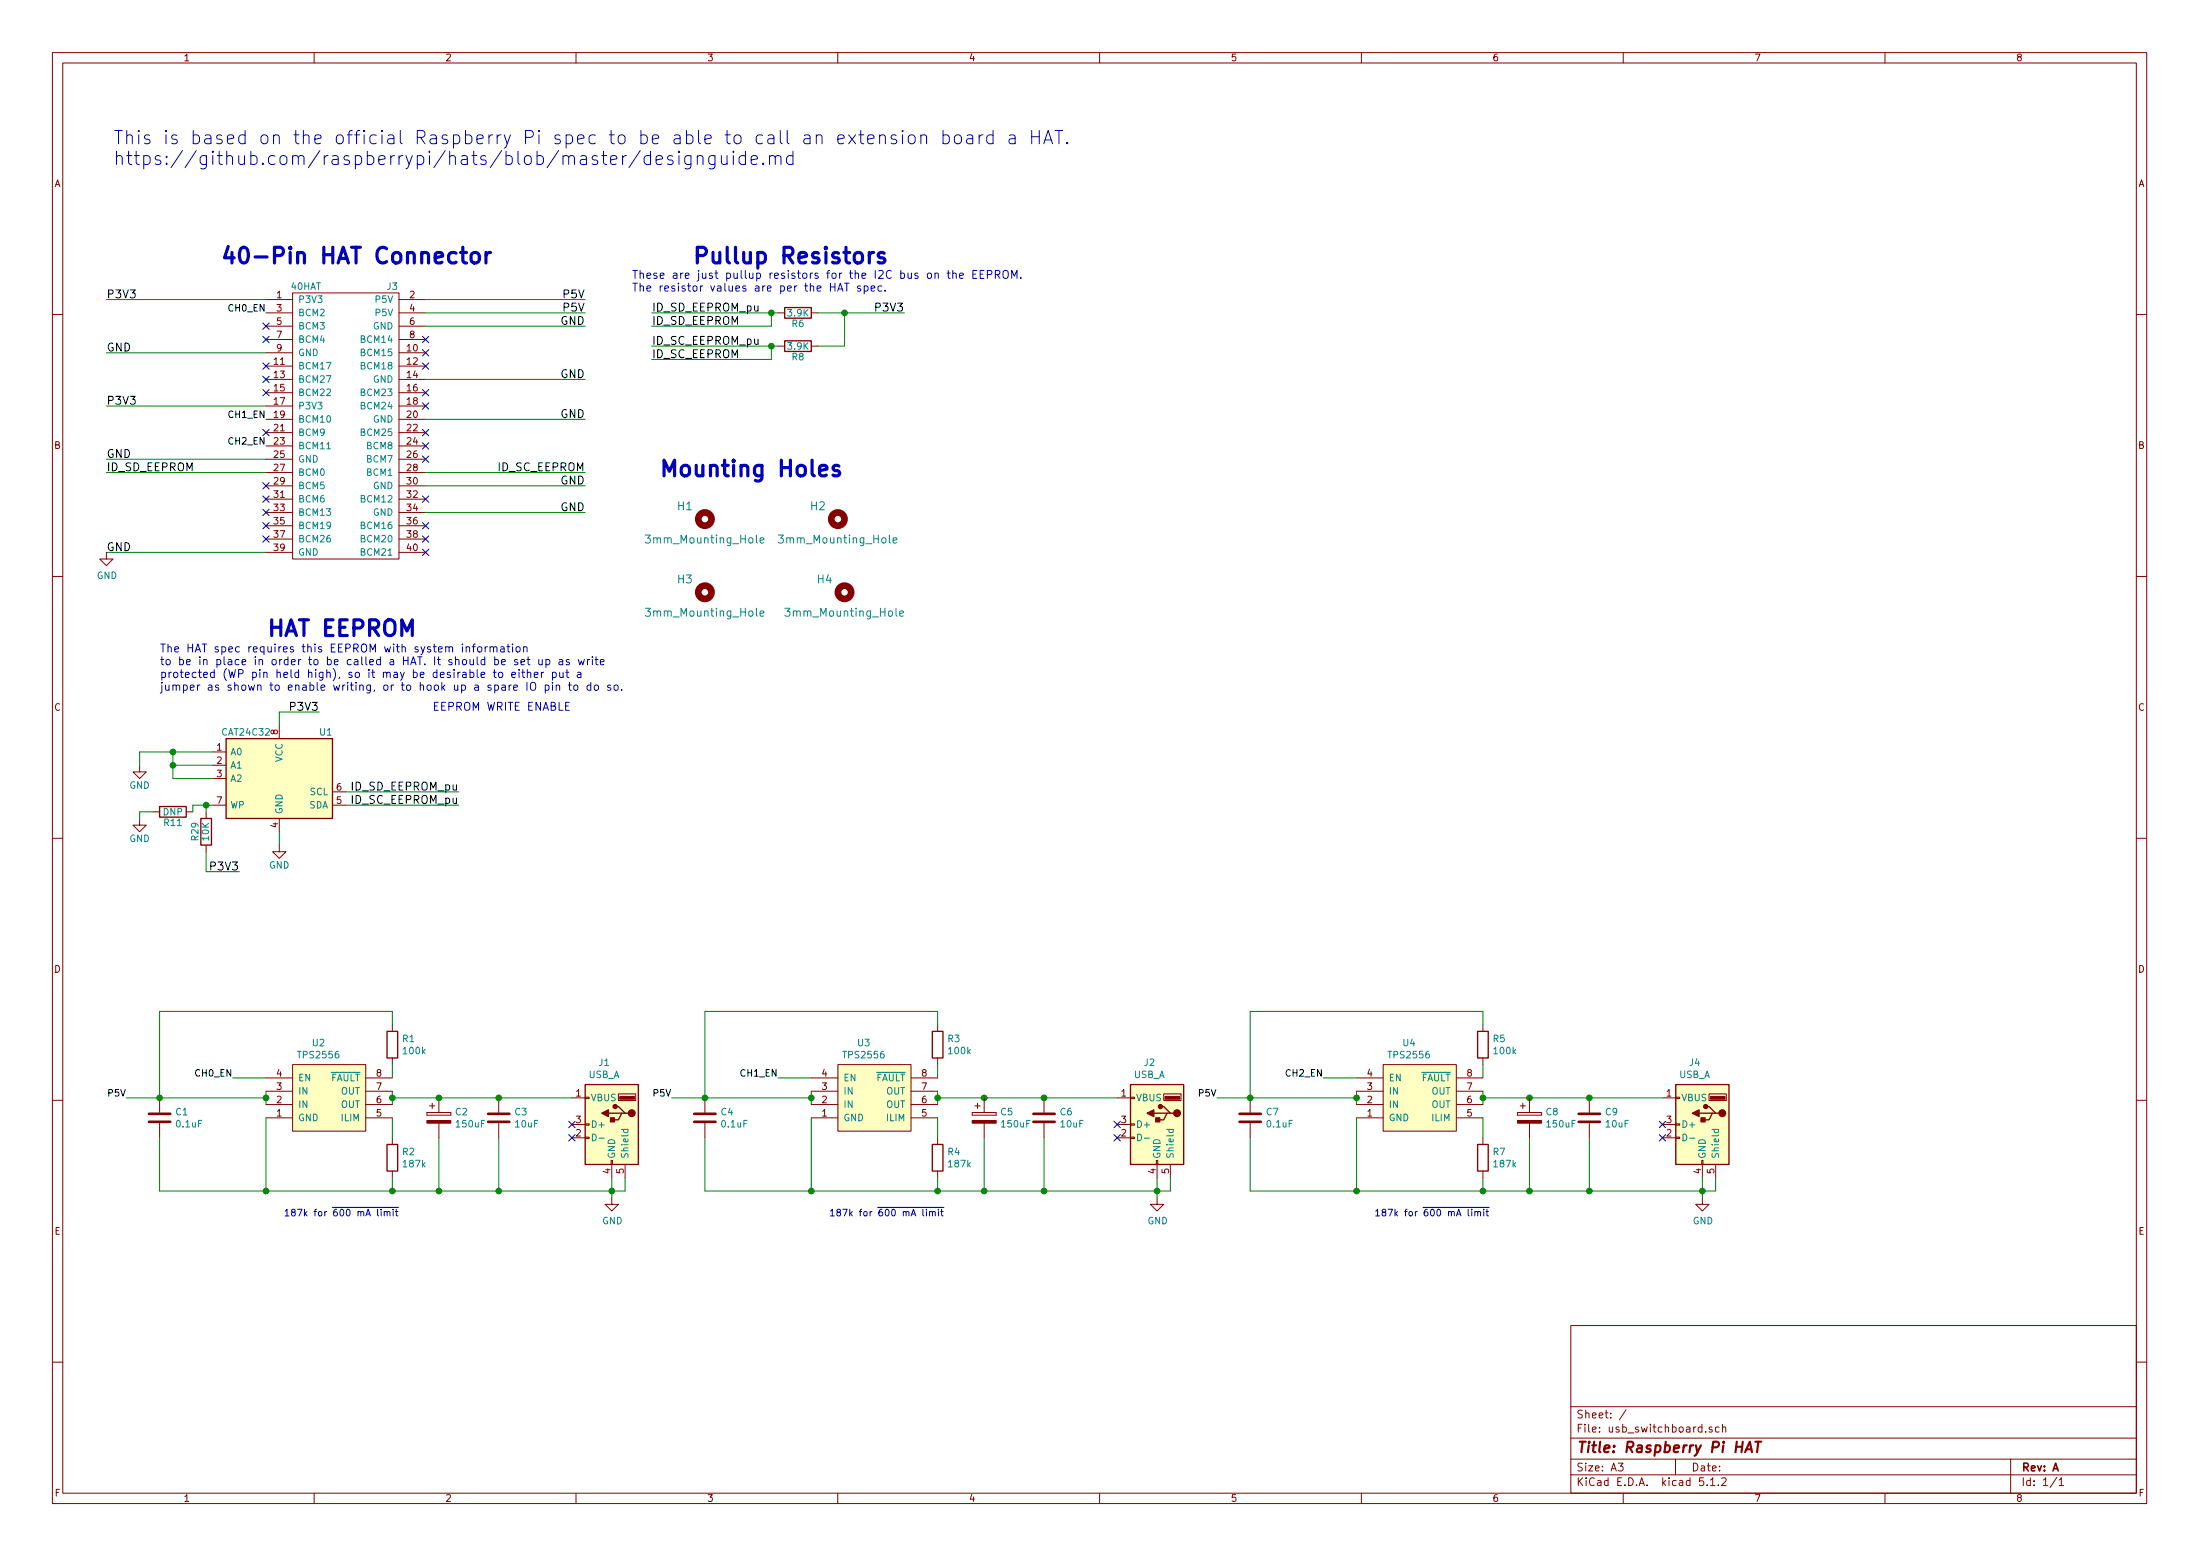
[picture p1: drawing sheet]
EESchema Schematic File Version 4
LIBS:usb_switchboard-cache
EELAYER 29 0
EELAYER END
$Descr A3 16535 11693
encoding utf-8
Sheet 1 1
Title "Raspberry Pi HAT"
Date ""
Rev "A"
Comp ""
Comment1 ""
Comment2 ""
Comment3 ""
Comment4 ""
$EndDescr
$Comp
L usb_switchboard-rescue:Mounting_Hole-Mechanical H1
U 1 1
P 5300 3900
F 0 "H1" H 5150 4000 60  0000 C CNN
F 1 "3mm_Mounting_Hole" H 5300 3750 60  0000 C CNN
F 2 "project_footprints:NPTH_3mm_ID" H 5200 3900 60  0001 C CNN
F 3 "" H 5200 3900 60  0001 C CNN
	1    5300 3900
	1    0    0    -1  
$EndComp
$Comp
L usb_switchboard-rescue:Mounting_Hole-Mechanical H2
U 1 1
P 6300 3900
F 0 "H2" H 6150 4000 60  0000 C CNN
F 1 "3mm_Mounting_Hole" H 6300 3750 60  0000 C CNN
F 2 "project_footprints:NPTH_3mm_ID" H 6200 3900 60  0001 C CNN
F 3 "" H 6200 3900 60  0001 C CNN
	1    6300 3900
	1    0    0    -1  
$EndComp
$Comp
L usb_switchboard-rescue:Mounting_Hole-Mechanical H3
U 1 1
P 5300 4450
F 0 "H3" H 5150 4550 60  0000 C CNN
F 1 "3mm_Mounting_Hole" H 5300 4300 60  0000 C CNN
F 2 "project_footprints:NPTH_3mm_ID" H 5200 4450 60  0001 C CNN
F 3 "" H 5200 4450 60  0001 C CNN
	1    5300 4450
	1    0    0    -1  
$EndComp
$Comp
L usb_switchboard-rescue:Mounting_Hole-Mechanical H4
U 1 1
P 6350 4450
F 0 "H4" H 6200 4550 60  0000 C CNN
F 1 "3mm_Mounting_Hole" H 6350 4300 60  0000 C CNN
F 2 "project_footprints:NPTH_3mm_ID" H 6250 4450 60  0001 C CNN
F 3 "" H 6250 4450 60  0001 C CNN
	1    6350 4450
	1    0    0    -1  
$EndComp
$Comp
L usb_switchboard-rescue:OX40HAT-raspberrypi_hat J3
U 1 1
P 2600 2250
F 0 "J3" H 2950 2350 50  0000 C CNN
F 1 "40HAT" H 2300 2350 50  0000 C CNN
F 2 "Connector_PinSocket_2.54mm:PinSocket_2x20_P2.54mm_Vertical" H 2600 2450 50  0001 C CNN
F 3 "" H 1900 2250 50  0000 C CNN
	1    2600 2250
	1    0    0    -1  
$EndComp
Text Label 6800 2350 2    60   ~ 0
P3V3
$Comp
L usb_switchboard-rescue:CAT24C32-raspberrypi_hat U1
U 1 1
P 2100 5850
F 0 "U1" H 2450 6200 50  0000 C CNN
F 1 "CAT24C32" H 1850 6200 50  0000 C CNN
F 2 "Package_SOIC:SOIC-8_3.9x4.9mm_P1.27mm" H 2100 5850 50  0001 C CNN
F 3 "" H 2100 5850 50  0000 C CNN
	1    2100 5850
	1    0    0    -1  
$EndComp
$Comp
L Device:R R6
U 1 1
P 6000 2350
F 0 "R6" V 6080 2350 50  0000 C CNN
F 1 "3.9K" V 6000 2350 50  0000 C CNN
F 2 "Resistor_SMD:R_0603_1608Metric_Pad0.84x1.00mm_HandSolder" V 5930 2350 50  0001 C CNN
F 3 "" H 6000 2350 50  0001 C CNN
	1    6000 2350
	0    1    1    0   
$EndComp
$Comp
L Device:R R8
U 1 1
P 6000 2600
F 0 "R8" V 6080 2600 50  0000 C CNN
F 1 "3.9K" V 6000 2600 50  0000 C CNN
F 2 "Resistor_SMD:R_0603_1608Metric_Pad0.84x1.00mm_HandSolder" V 5930 2600 50  0001 C CNN
F 3 "" H 6000 2600 50  0001 C CNN
	1    6000 2600
	0    1    1    0   
$EndComp
Wire Wire Line
	4900 2350 5800 2350
Wire Wire Line
	4900 2600 5800 2600
Wire Wire Line
	5800 2450 4900 2450
Wire Wire Line
	5800 2700 4900 2700
Wire Wire Line
	5800 2700 5800 2600
Connection ~ 5800 2600
Wire Wire Line
	5800 2450 5800 2350
Connection ~ 5800 2350
Wire Wire Line
	6150 2350 6350 2350
Wire Wire Line
	6350 2600 6150 2600
Connection ~ 6350 2350
Text Label 4900 2350 0    60   ~ 0
ID_SD_EEPROM_pu
Text Label 4900 2450 0    60   ~ 0
ID_SD_EEPROM
Text Label 4900 2600 0    60   ~ 0
ID_SC_EEPROM_pu
Text Label 4900 2700 0    60   ~ 0
ID_SC_EEPROM
Wire Wire Line
	3450 6050 2600 6050
Wire Wire Line
	2600 5950 3450 5950
Text Label 3450 5950 2    60   ~ 0
ID_SD_EEPROM_pu
Text Label 3450 6050 2    60   ~ 0
ID_SC_EEPROM_pu
$Comp
L Device:R R29
U 1 1
P 1550 6250
F 0 "R29" V 1630 6250 50  0000 C CNN
F 1 "10K" V 1550 6250 50  0000 C CNN
F 2 "Resistor_SMD:R_0603_1608Metric_Pad0.84x1.00mm_HandSolder" V 1480 6250 50  0001 C CNN
F 3 "" H 1550 6250 50  0001 C CNN
	1    1550 6250
	-1   0    0    1   
$EndComp
Text Label 2400 5350 2    60   ~ 0
P3V3
Wire Wire Line
	2100 5350 2400 5350
Wire Wire Line
	2100 5350 2100 5450
$Comp
L power:GND #PWR03
U 1 1
P 1050 5750
F 0 "#PWR03" H 1050 5500 50  0001 C CNN
F 1 "GND" H 1050 5600 50  0000 C CNN
F 2 "" H 1050 5750 50  0000 C CNN
F 3 "" H 1050 5750 50  0000 C CNN
	1    1050 5750
	1    0    0    -1  
$EndComp
Wire Wire Line
	1300 5650 1300 5750
Wire Wire Line
	1050 5650 1300 5650
Wire Wire Line
	1600 5750 1300 5750
Connection ~ 1300 5750
Wire Wire Line
	1300 5850 1600 5850
$Comp
L power:GND #PWR04
U 1 1
P 1050 6150
F 0 "#PWR04" H 1050 5900 50  0001 C CNN
F 1 "GND" H 1050 6000 50  0000 C CNN
F 2 "" H 1050 6150 50  0000 C CNN
F 3 "" H 1050 6150 50  0000 C CNN
	1    1050 6150
	1    0    0    -1  
$EndComp
Text Notes 3250 5350 0    60   ~ 0
EEPROM WRITE ENABLE
$Comp
L Device:R R11
U 1 1
P 1300 6100
F 0 "R11" V 1380 6100 50  0000 C CNN
F 1 "DNP" V 1300 6100 50  0000 C CNN
F 2 "Resistor_SMD:R_0603_1608Metric_Pad0.84x1.00mm_HandSolder" V 1230 6100 50  0001 C CNN
F 3 "" H 1300 6100 50  0001 C CNN
	1    1300 6100
	0    1    1    0   
$EndComp
Text Notes 5200 2000 0    118  ~ 24
Pullup Resistors
Text Notes 2000 4800 0    118  ~ 24
HAT EEPROM
Text Notes 4950 3600 0    118  ~ 24
Mounting Holes
Text Notes 1650 2000 0    118  ~ 24
40-Pin HAT Connector
Text Label 800  4150 0    60   ~ 0
GND
Wire Wire Line
	2000 4150 800  4150
Text Label 800  3550 0    60   ~ 0
ID_SD_EEPROM
Wire Wire Line
	2000 3550 800  3550
Text Label 800  3450 0    60   ~ 0
GND
Wire Wire Line
	2000 3450 800  3450
Text Label 800  2650 0    60   ~ 0
GND
Wire Wire Line
	2000 2650 800  2650
Text Label 800  2250 0    60   ~ 0
P3V3
Wire Wire Line
	2000 2250 800  2250
Wire Wire Line
	3200 2850 4400 2850
Wire Wire Line
	3200 3150 4400 3150
Wire Wire Line
	3200 3550 4400 3550
Wire Wire Line
	3200 3650 4400 3650
Wire Wire Line
	3200 3850 4400 3850
Text Label 4400 2850 2    60   ~ 0
GND
Text Label 4400 3150 2    60   ~ 0
GND
Text Label 4400 3650 2    60   ~ 0
GND
Text Label 4400 3550 2    60   ~ 0
ID_SC_EEPROM
Text Label 4400 3850 2    60   ~ 0
GND
Text Label 4400 2450 2    60   ~ 0
GND
Wire Wire Line
	3200 2450 4400 2450
Text Label 4400 2350 2    60   ~ 0
P5V
Wire Wire Line
	3200 2350 4400 2350
Text Label 4400 2250 2    60   ~ 0
P5V
Wire Wire Line
	3200 2250 4400 2250
Wire Wire Line
	6350 2600 6350 2350
Text Notes 1200 5200 0    60   ~ 0
The HAT spec requires this EEPROM with system information\nto be in place in order to be called a HAT. It should be set up as write\nprotected (WP pin held high), so it may be desirable to either put a \njumper as shown to enable writing, or to hook up a spare IO pin to do so.
Text Notes 4750 2200 0    60   ~ 0
These are just pullup resistors for the I2C bus on the EEPROM.\nThe resistor values are per the HAT spec.
Text Notes 850  1250 0    100  ~ 0
This is based on the official Raspberry Pi spec to be able to call an extension board a HAT.\nhttps://github.com/raspberrypi/hats/blob/master/designguide.md
$Comp
L power:GND #PWR05
U 1 1
P 2100 6350
F 0 "#PWR05" H 2100 6100 50  0001 C CNN
F 1 "GND" H 2100 6200 50  0000 C CNN
F 2 "" H 2100 6350 50  0000 C CNN
F 3 "" H 2100 6350 50  0000 C CNN
	1    2100 6350
	1    0    0    -1  
$EndComp
Wire Wire Line
	2100 6250 2100 6350
Text Label 1800 6550 2    60   ~ 0
P3V3
Wire Wire Line
	1800 6550 1550 6550
Wire Wire Line
	1550 6550 1550 6400
Wire Wire Line
	1450 6050 1550 6050
Wire Wire Line
	1050 5650 1050 5750
Connection ~ 1300 5650
Wire Wire Line
	1450 6050 1450 6100
Connection ~ 1550 6050
Wire Wire Line
	1050 6150 1050 6100
Wire Wire Line
	5800 2600 5850 2600
Wire Wire Line
	5800 2350 5850 2350
Wire Wire Line
	6350 2350 6800 2350
Wire Wire Line
	1300 5750 1300 5850
Wire Wire Line
	1300 5650 1600 5650
Wire Wire Line
	1550 6050 1600 6050
Wire Wire Line
	1550 6050 1550 6100
Wire Wire Line
	1050 6100 1150 6100
$Comp
L Connector:USB_A J1
U 1 1
P 4600 8450
F 0 "J1" H 4657 8917 50  0000 C CNN
F 1 "USB_A" H 4657 8826 50  0000 C CNN
F 2 "Connector_USB:USB3_A_Molex_48393-001" H 4750 8400 50  0001 C CNN
F 3 " ~" H 4750 8400 50  0001 C CNN
	1    4600 8450
	-1   0    0    -1  
$EndComp
Wire Wire Line
	4600 9000 4600 8950
Wire Wire Line
	4600 8950 4700 8950
Wire Wire Line
	4700 8950 4700 8850
Connection ~ 4600 8950
Wire Wire Line
	4600 8950 4600 8850
Wire Wire Line
	2950 8200 2950 8250
Connection ~ 2950 8250
Wire Wire Line
	2950 8250 2950 8300
Wire Wire Line
	2950 8250 3300 8250
Wire Wire Line
	2000 8200 2000 8250
Connection ~ 2000 8250
Wire Wire Line
	2000 8250 2000 8300
Text Label 950  8250 2    50   ~ 0
P5V
$Comp
L Device:C C1
U 1 1
P 1200 8400
F 0 "C1" H 1315 8446 50  0000 L CNN
F 1 "0.1uF" H 1315 8355 50  0000 L CNN
F 2 "Capacitor_SMD:C_0603_1608Metric" H 1238 8250 50  0001 C CNN
F 3 "~" H 1200 8400 50  0001 C CNN
	1    1200 8400
	1    0    0    -1  
$EndComp
Connection ~ 1200 8250
Wire Wire Line
	1200 8250 2000 8250
Wire Wire Line
	1200 8950 1200 8550
$Comp
L Device:R R2
U 1 1
P 2950 8700
F 0 "R2" H 3020 8746 50  0000 L CNN
F 1 "187k" H 3020 8655 50  0000 L CNN
F 2 "Resistor_SMD:R_0603_1608Metric" V 2880 8700 50  0001 C CNN
F 3 "~" H 2950 8700 50  0001 C CNN
	1    2950 8700
	1    0    0    -1  
$EndComp
Wire Wire Line
	2950 8550 2950 8400
Wire Wire Line
	2950 8850 2950 8950
Connection ~ 2950 8950
Wire Wire Line
	2950 8950 3300 8950
Text Notes 3000 9150 2    50   ~ 0
187k for ~600 mA limit
$Comp
L Device:R R1
U 1 1
P 2950 7850
F 0 "R1" H 3020 7896 50  0000 L CNN
F 1 "100k" H 3020 7805 50  0000 L CNN
F 2 "Resistor_SMD:R_0603_1608Metric" V 2880 7850 50  0001 C CNN
F 3 "~" H 2950 7850 50  0001 C CNN
	1    2950 7850
	1    0    0    -1  
$EndComp
Wire Wire Line
	950  8250 1200 8250
Wire Wire Line
	1200 8250 1200 7600
Wire Wire Line
	1200 7600 2950 7600
Wire Wire Line
	2950 7600 2950 7700
Wire Wire Line
	2950 8100 2950 8000
Text Label 1750 8100 2    50   ~ 0
CH0_EN
$Comp
L usb_switchboard:TPS2556 U2
U 1 1
P 2200 7950
F 0 "U2" H 2395 8065 50  0000 C CNN
F 1 "TPS2556" H 2395 7974 50  0000 C CNN
F 2 "Package_SON:Texas_S-PVSON-N8_ThermalVias" H 2200 7950 50  0001 C CNN
F 3 "" H 2200 7950 50  0001 C CNN
	1    2200 7950
	1    0    0    -1  
$EndComp
Wire Wire Line
	1750 8100 2000 8100
Wire Wire Line
	3300 8550 3300 8950
$Comp
L Device:C C3
U 1 1
P 3750 8400
F 0 "C3" H 3865 8446 50  0000 L CNN
F 1 "10uF" H 3865 8355 50  0000 L CNN
F 2 "Resistor_SMD:R_0603_1608Metric" H 3788 8250 50  0001 C CNN
F 3 "~" H 3750 8400 50  0001 C CNN
	1    3750 8400
	1    0    0    -1  
$EndComp
$Comp
L Device:CP C2
U 1 1
P 3300 8400
F 0 "C2" H 3418 8446 50  0000 L CNN
F 1 "150uF" H 3418 8355 50  0000 L CNN
F 2 "Capacitor_SMD:CP_Elec_5x5.3" H 3338 8250 50  0001 C CNN
F 3 "~" H 3300 8400 50  0001 C CNN
	1    3300 8400
	1    0    0    -1  
$EndComp
Wire Wire Line
	3300 8250 3750 8250
Connection ~ 3300 8250
Connection ~ 3750 8250
Wire Wire Line
	3750 8250 4300 8250
Wire Wire Line
	3750 8550 3750 8950
Wire Wire Line
	3750 8950 3300 8950
Connection ~ 3300 8950
Wire Wire Line
	3750 8950 4600 8950
Connection ~ 3750 8950
NoConn ~ 4300 8450
NoConn ~ 4300 8550
$Comp
L Connector:USB_A J2
U 1 1
P 8700 8450
F 0 "J2" H 8757 8917 50  0000 C CNN
F 1 "USB_A" H 8757 8826 50  0000 C CNN
F 2 "Connector_USB:USB3_A_Molex_48393-001" H 8850 8400 50  0001 C CNN
F 3 " ~" H 8850 8400 50  0001 C CNN
	1    8700 8450
	-1   0    0    -1  
$EndComp
$Comp
L power:GND #PWR01
U 1 1
P 8700 9000
F 0 "#PWR01" H 8700 8750 50  0001 C CNN
F 1 "GND" H 8705 8827 50  0000 C CNN
F 2 "" H 8700 9000 50  0001 C CNN
F 3 "" H 8700 9000 50  0001 C CNN
	1    8700 9000
	1    0    0    -1  
$EndComp
Wire Wire Line
	8700 9000 8700 8950
Wire Wire Line
	8700 8950 8800 8950
Wire Wire Line
	8800 8950 8800 8850
Connection ~ 8700 8950
Wire Wire Line
	8700 8950 8700 8850
Wire Wire Line
	7050 8200 7050 8250
Connection ~ 7050 8250
Wire Wire Line
	7050 8250 7050 8300
Wire Wire Line
	7050 8250 7400 8250
Wire Wire Line
	6100 8200 6100 8250
Connection ~ 6100 8250
Wire Wire Line
	6100 8250 6100 8300
Text Label 5050 8250 2    50   ~ 0
P5V
$Comp
L Device:C C4
U 1 1
P 5300 8400
F 0 "C4" H 5415 8446 50  0000 L CNN
F 1 "0.1uF" H 5415 8355 50  0000 L CNN
F 2 "Capacitor_SMD:C_0603_1608Metric" H 5338 8250 50  0001 C CNN
F 3 "~" H 5300 8400 50  0001 C CNN
	1    5300 8400
	1    0    0    -1  
$EndComp
Connection ~ 5300 8250
Wire Wire Line
	5300 8250 6100 8250
Wire Wire Line
	5300 8950 5300 8550
$Comp
L Device:R R4
U 1 1
P 7050 8700
F 0 "R4" H 7120 8746 50  0000 L CNN
F 1 "187k" H 7120 8655 50  0000 L CNN
F 2 "Resistor_SMD:R_0603_1608Metric" V 6980 8700 50  0001 C CNN
F 3 "~" H 7050 8700 50  0001 C CNN
	1    7050 8700
	1    0    0    -1  
$EndComp
Wire Wire Line
	7050 8550 7050 8400
Wire Wire Line
	7050 8850 7050 8950
Connection ~ 7050 8950
Wire Wire Line
	7050 8950 7400 8950
$Comp
L Device:R R3
U 1 1
P 7050 7850
F 0 "R3" H 7120 7896 50  0000 L CNN
F 1 "100k" H 7120 7805 50  0000 L CNN
F 2 "Resistor_SMD:R_0603_1608Metric" V 6980 7850 50  0001 C CNN
F 3 "~" H 7050 7850 50  0001 C CNN
	1    7050 7850
	1    0    0    -1  
$EndComp
Wire Wire Line
	5050 8250 5300 8250
Wire Wire Line
	5300 8250 5300 7600
Wire Wire Line
	5300 7600 7050 7600
Wire Wire Line
	7050 7600 7050 7700
Wire Wire Line
	7050 8100 7050 8000
Text Label 5850 8100 2    50   ~ 0
CH1_EN
$Comp
L usb_switchboard:TPS2556 U3
U 1 1
P 6300 7950
F 0 "U3" H 6495 8065 50  0000 C CNN
F 1 "TPS2556" H 6495 7974 50  0000 C CNN
F 2 "Package_SON:Texas_S-PVSON-N8_ThermalVias" H 6300 7950 50  0001 C CNN
F 3 "" H 6300 7950 50  0001 C CNN
	1    6300 7950
	1    0    0    -1  
$EndComp
Wire Wire Line
	5850 8100 6100 8100
Wire Wire Line
	5300 8950 6100 8950
Connection ~ 6100 8950
Wire Wire Line
	6100 8950 7050 8950
Wire Wire Line
	6100 8400 6100 8950
Wire Wire Line
	7400 8550 7400 8950
$Comp
L Device:C C6
U 1 1
P 7850 8400
F 0 "C6" H 7965 8446 50  0000 L CNN
F 1 "10uF" H 7965 8355 50  0000 L CNN
F 2 "Resistor_SMD:R_0603_1608Metric" H 7888 8250 50  0001 C CNN
F 3 "~" H 7850 8400 50  0001 C CNN
	1    7850 8400
	1    0    0    -1  
$EndComp
Wire Wire Line
	7400 8250 7850 8250
Connection ~ 7400 8250
Connection ~ 7850 8250
Wire Wire Line
	7850 8250 8400 8250
Wire Wire Line
	7850 8550 7850 8950
Wire Wire Line
	7850 8950 7400 8950
Connection ~ 7400 8950
Wire Wire Line
	7850 8950 8700 8950
Connection ~ 7850 8950
NoConn ~ 8400 8450
NoConn ~ 8400 8550
$Comp
L Connector:USB_A J4
U 1 1
P 12800 8450
F 0 "J4" H 12857 8917 50  0000 C CNN
F 1 "USB_A" H 12857 8826 50  0000 C CNN
F 2 "Connector_USB:USB3_A_Molex_48393-001" H 12950 8400 50  0001 C CNN
F 3 " ~" H 12950 8400 50  0001 C CNN
	1    12800 8450
	-1   0    0    -1  
$EndComp
$Comp
L power:GND #PWR02
U 1 1
P 12800 9000
F 0 "#PWR02" H 12800 8750 50  0001 C CNN
F 1 "GND" H 12805 8827 50  0000 C CNN
F 2 "" H 12800 9000 50  0001 C CNN
F 3 "" H 12800 9000 50  0001 C CNN
	1    12800 9000
	1    0    0    -1  
$EndComp
Wire Wire Line
	12800 9000 12800 8950
Wire Wire Line
	12800 8950 12900 8950
Wire Wire Line
	12900 8950 12900 8850
Connection ~ 12800 8950
Wire Wire Line
	12800 8950 12800 8850
Wire Wire Line
	11150 8200 11150 8250
Connection ~ 11150 8250
Wire Wire Line
	11150 8250 11150 8300
Wire Wire Line
	11150 8250 11500 8250
Wire Wire Line
	10200 8200 10200 8250
Connection ~ 10200 8250
Wire Wire Line
	10200 8250 10200 8300
Text Label 9150 8250 2    50   ~ 0
P5V
$Comp
L Device:C C7
U 1 1
P 9400 8400
F 0 "C7" H 9515 8446 50  0000 L CNN
F 1 "0.1uF" H 9515 8355 50  0000 L CNN
F 2 "Capacitor_SMD:C_0603_1608Metric" H 9438 8250 50  0001 C CNN
F 3 "~" H 9400 8400 50  0001 C CNN
	1    9400 8400
	1    0    0    -1  
$EndComp
Connection ~ 9400 8250
Wire Wire Line
	9400 8250 10200 8250
Wire Wire Line
	9400 8950 9400 8550
$Comp
L Device:R R7
U 1 1
P 11150 8700
F 0 "R7" H 11220 8746 50  0000 L CNN
F 1 "187k" H 11220 8655 50  0000 L CNN
F 2 "Resistor_SMD:R_0603_1608Metric" V 11080 8700 50  0001 C CNN
F 3 "~" H 11150 8700 50  0001 C CNN
	1    11150 8700
	1    0    0    -1  
$EndComp
Wire Wire Line
	11150 8550 11150 8400
Wire Wire Line
	11150 8850 11150 8950
Connection ~ 11150 8950
Wire Wire Line
	11150 8950 11500 8950
Text Notes 11200 9150 2    50   ~ 0
187k for ~600 mA limit
$Comp
L Device:R R5
U 1 1
P 11150 7850
F 0 "R5" H 11220 7896 50  0000 L CNN
F 1 "100k" H 11220 7805 50  0000 L CNN
F 2 "Resistor_SMD:R_0603_1608Metric" V 11080 7850 50  0001 C CNN
F 3 "~" H 11150 7850 50  0001 C CNN
	1    11150 7850
	1    0    0    -1  
$EndComp
Wire Wire Line
	9150 8250 9400 8250
Wire Wire Line
	9400 8250 9400 7600
Wire Wire Line
	9400 7600 11150 7600
Wire Wire Line
	11150 7600 11150 7700
Wire Wire Line
	11150 8100 11150 8000
Text Label 9950 8100 2    50   ~ 0
CH2_EN
$Comp
L usb_switchboard:TPS2556 U4
U 1 1
P 10400 7950
F 0 "U4" H 10595 8065 50  0000 C CNN
F 1 "TPS2556" H 10595 7974 50  0000 C CNN
F 2 "Package_SON:Texas_S-PVSON-N8_ThermalVias" H 10400 7950 50  0001 C CNN
F 3 "" H 10400 7950 50  0001 C CNN
	1    10400 7950
	1    0    0    -1  
$EndComp
Wire Wire Line
	9950 8100 10200 8100
Wire Wire Line
	9400 8950 10200 8950
Connection ~ 10200 8950
Wire Wire Line
	10200 8950 11150 8950
Wire Wire Line
	10200 8400 10200 8950
Wire Wire Line
	11500 8550 11500 8950
$Comp
L Device:C C9
U 1 1
P 11950 8400
F 0 "C9" H 12065 8446 50  0000 L CNN
F 1 "10uF" H 12065 8355 50  0000 L CNN
F 2 "Resistor_SMD:R_0603_1608Metric" H 11988 8250 50  0001 C CNN
F 3 "~" H 11950 8400 50  0001 C CNN
	1    11950 8400
	1    0    0    -1  
$EndComp
Wire Wire Line
	11500 8250 11950 8250
Connection ~ 11500 8250
Connection ~ 11950 8250
Wire Wire Line
	11950 8250 12500 8250
Wire Wire Line
	11950 8550 11950 8950
Wire Wire Line
	11950 8950 11500 8950
Connection ~ 11500 8950
Wire Wire Line
	11950 8950 12800 8950
Connection ~ 11950 8950
NoConn ~ 12500 8450
NoConn ~ 12500 8550
Text Notes 7100 9150 2    50   ~ 0
187k for ~600 mA limit
Text Label 2000 2350 2    50   ~ 0
CH0_EN
NoConn ~ 3200 2550
NoConn ~ 3200 2650
NoConn ~ 3200 2750
NoConn ~ 2000 2450
NoConn ~ 2000 2550
Text Label 2000 3150 2    50   ~ 0
CH1_EN
Text Label 2000 3350 2    50   ~ 0
CH2_EN
NoConn ~ 2000 3250
NoConn ~ 2000 2950
NoConn ~ 2000 2850
NoConn ~ 2000 2750
NoConn ~ 3200 2950
NoConn ~ 3200 3050
NoConn ~ 3200 3250
NoConn ~ 3200 3350
NoConn ~ 3200 3450
NoConn ~ 3200 3750
NoConn ~ 3200 3950
NoConn ~ 3200 4050
NoConn ~ 3200 4150
NoConn ~ 2000 4050
NoConn ~ 2000 3950
NoConn ~ 2000 3850
NoConn ~ 2000 3750
$Comp
L power:GND #PWR0102
U 1 1
P 800 4150
F 0 "#PWR0102" H 800 3900 50  0001 C CNN
F 1 "GND" H 805 3977 50  0000 C CNN
F 2 "" H 800 4150 50  0001 C CNN
F 3 "" H 800 4150 50  0001 C CNN
	1    800  4150
	1    0    0    -1  
$EndComp
Text Label 800  3050 0    60   ~ 0
P3V3
Wire Wire Line
	2000 3050 800  3050
$Comp
L power:GND #PWR0101
U 1 1
P 4600 9000
F 0 "#PWR0101" H 4600 8750 50  0001 C CNN
F 1 "GND" H 4605 8827 50  0000 C CNN
F 2 "" H 4600 9000 50  0001 C CNN
F 3 "" H 4600 9000 50  0001 C CNN
	1    4600 9000
	1    0    0    -1  
$EndComp
Wire Wire Line
	1200 8950 2000 8950
Wire Wire Line
	2000 8400 2000 8950
Connection ~ 2000 8950
Wire Wire Line
	2000 8950 2950 8950
$Comp
L Device:CP C5
U 1 1
P 7400 8400
F 0 "C5" H 7518 8446 50  0000 L CNN
F 1 "150uF" H 7518 8355 50  0000 L CNN
F 2 "Capacitor_SMD:CP_Elec_5x5.3" H 7438 8250 50  0001 C CNN
F 3 "~" H 7400 8400 50  0001 C CNN
	1    7400 8400
	1    0    0    -1  
$EndComp
$Comp
L Device:CP C8
U 1 1
P 11500 8400
F 0 "C8" H 11618 8446 50  0000 L CNN
F 1 "150uF" H 11618 8355 50  0000 L CNN
F 2 "Capacitor_SMD:CP_Elec_5x5.3" H 11538 8250 50  0001 C CNN
F 3 "~" H 11500 8400 50  0001 C CNN
	1    11500 8400
	1    0    0    -1  
$EndComp
NoConn ~ 2000 3650
$EndSCHEMATC
